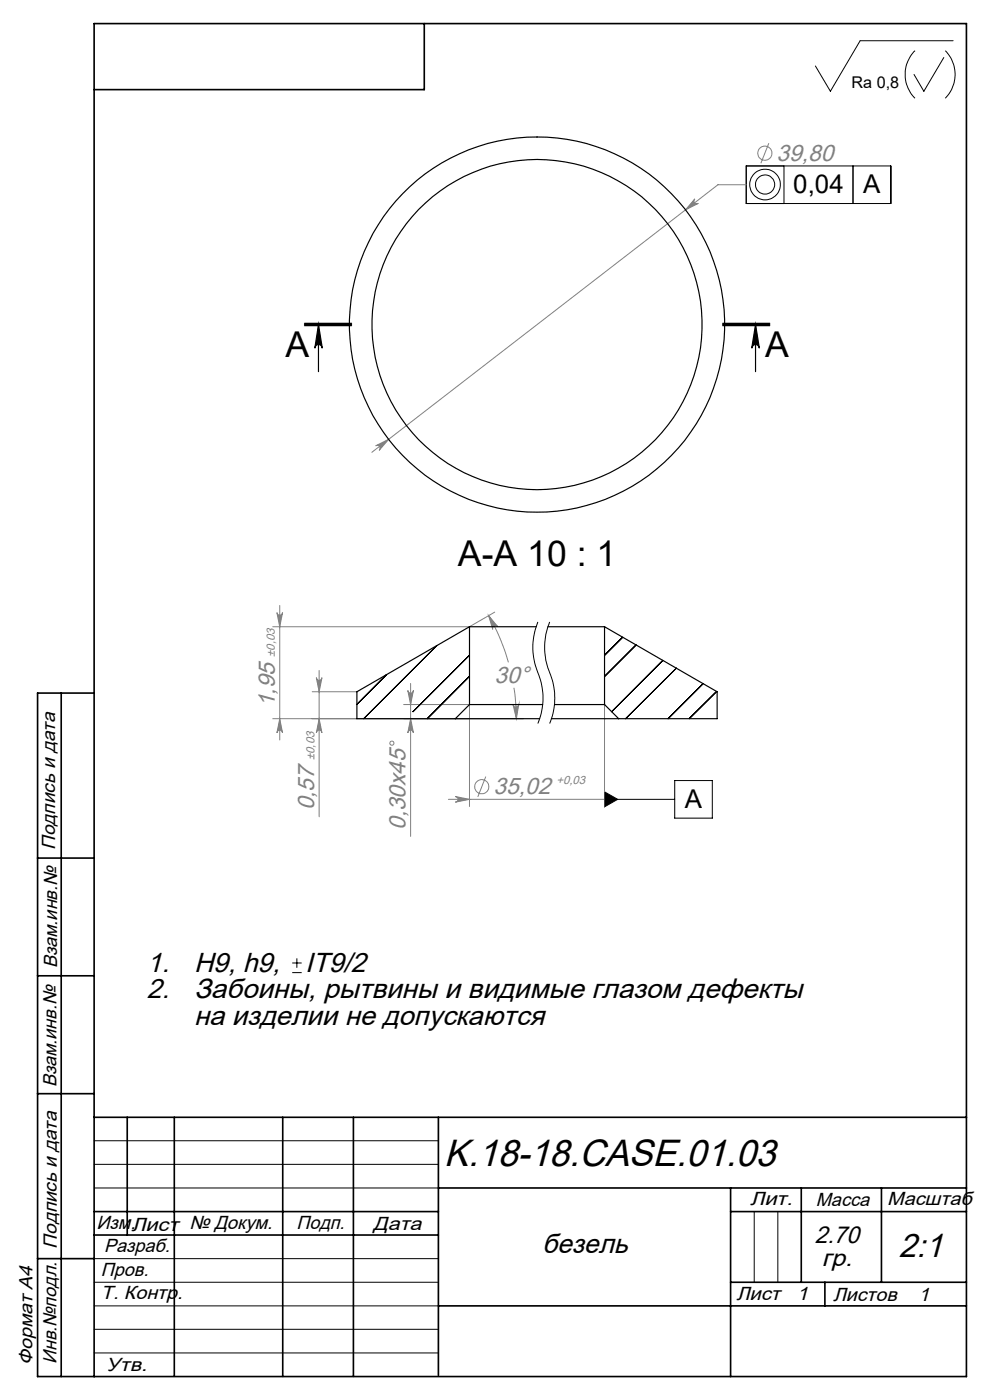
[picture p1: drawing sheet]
<svg xmlns="http://www.w3.org/2000/svg" width="210mm" height="297mm" viewBox="0 0 210 297" stroke-linecap="round" stroke-linejoin="round" font-family="sans-serif">
<g fill="none" stroke="#808080" stroke-width=".21">
<path d="M158.3 39.2h-6l-73.4 56.8M163.1 30.4l-1.7 4.2M147.4 42.2a.6 .6 0 0 0-.1 .8 .6 .6 0 0 0 .8 .1l-2.7 1.4zM79.7 94.6l2.7-1.4-2 2.3a.6 .6 0 0 0 .1-.8 .6 .6 0 0 0-.8-.1zM58.7 130a.6 .6 0 0 0 .6 .5 .6 .6 0 0 0 .6-.5l-.6 3zM59.3 128.4v28.6M103.6 130.6l2 2.4a.6 .6 0 0 0-.8-.3 .6 .6 0 0 0-.3 .8zM103.6 130.6a42.3 42.3 0 0 1 4.2 9.9M105 129.9l-5.4 3.1h-41.7M59.3 152.5l.6 3a.6 .6 0 0 0-.6-.6 .6 .6 0 0 0-.6 .6zM66.2 146.8h9.5M67.1 143.8a.6 .6 0 0 0 .6 .5 .6 .6 0 0 0 .6-.5l-.6 3z"/>
<path d="M67.7 142.2v31.1M67.7 152.5l.6 3a.6 .6 0 0 0-.6-.6 .6 .6 0 0 0-.6 .6zM85.6 149.5h14v21.6M86.5 146.5a.6 .6 0 0 0 .6 .5 .6 .6 0 0 0 .6-.5l-.6 3zM87.1 145v32.4M87.1 152.5l.6 3a.6 .6 0 0 0-.6-.6 .6 .6 0 0 0-.6 .6zM108.8 149.5a.6 .6 0 0 0 .6 .5 .6 .6 0 0 0 .6-.5l-.5 3zM109 145.9l.5 4.1v2.5M111 152.5h-53.1M128.2 149.5v21.6M95.1 169.6h33.1M96.6 169l3 .6-3 .6a.6 .6 0 0 0 .6-.6 .6 .6 0 0 0-.6-.6z"/>
<path d="M103 164.7l-1.6 4.3"/>
<circle cx="162.3" cy="32.5" r="1.51"/>
<circle cx="83.1" cy="157.7" r=".44"/>
<circle cx="102.2" cy="166.9" r="1.49"/>
</g>
<g fill="none" stroke="#000" stroke-width=".21">
<path d="M194.1 10.8a7.1 7.1 0 0 0 0 10M200.2 12.2l-4.2 7.2-2.1-3.6M200.5 10.8a7.1 7.1 0 0 1 0 10M202.2 8.6h-19.7l-6.4 10.8-3.1-5.4M158.3 35.2h30.6v8h-30.6zM166.3 35.2v8M180.9 35.2v8M114.1 131.9a14.6 14.6 0 0 0 .4 11.9 13.6 13.6 0 0 1-.4 9.7M116.6 131.9a14.6 14.6 0 0 0 .4 11.9 14.2 14.2 0 0 1-.4 9.7M128.2 168l2.8 1.6-2.8 1.6zM128.2 169.6h14.9M143.1 165.6h8v8h-8z"/>
<path d="M62 206.3h2M62 204.3h2M63 203.3v2M20 242h73M20 247h73M20 252h73M160 257v15M165 257v15M20 267h73M20 277h73M20 272h73M20 287h73"/>
<path d="M20 282h73"/>
<circle cx="162.3" cy="39.1" r="3.2"/>
<circle cx="162.3" cy="39.2" r="2.04"/>
</g>
<path d="M64.6 69.1h10zM64.6 68.8h10M64.6 68.6h10M67.6 68.9l.8 5a.79 .79 0 0 0-.8-.8 .79 .79 0 0 0-.8 .8zM67.6 68.9v9.9M153.3 68.8h10M153.3 68.6h10M153.3 69.1h10M160.3 68.9v9.9M160.3 68.9l.8 5a.81 .81 0 0 0-.8-.8 .81 .81 0 0 0-.8 .8z" fill="none" stroke="#000" stroke-width=".25"/>
<g fill="none" stroke="#000" stroke-width=".35">
<path d="M90 5v14h-70M13 147v145M20 147h-12v145h197v-287h-185v287M8 182h12M8 207h12M8 232h12M20 237h185M27 237v25M37 237v54.9M60 237v55M75 237v55M93 237v54.7"/>
<path d="M20 257h73M93 252h112M155 257h50M155 252v40M170 252v20M187 252v20M8 267h12M20 262h73M93 277h112M155 272h50M175 272v5"/>
</g>
<g fill="#000">
<path d="M128.2 168l2.8 1.6-2.8 1.6z"/>
<path d="M160.3 68.9l.8 5a.81 .81 0 0 0-.8-.8 .81 .81 0 0 0-.8 .8zM67.6 68.9l.8 5a.79 .79 0 0 0-.8-.8 .79 .79 0 0 0-.8 .8z"/>
</g>
<g fill="#808080">
<path d="M79.7 94.6a.6 .6 0 0 1 .8 .1 .6 .6 0 0 1-.1 .8l2-2.3zM147.4 42.2l-2 2.3 2.7-1.4a.6 .6 0 0 1-.8-.1 .6 .6 0 0 1 .1-.8zM108.8 149.5a.6 .6 0 0 0 .6 .5 .6 .6 0 0 0 .6-.5l-.5 3zM103.6 130.6l2 2.4a.6 .6 0 0 0-.8-.3 .6 .6 0 0 0-.3 .8zM96.6 169l3 .6-3 .6a.6 .6 0 0 0 .6-.6 .6 .6 0 0 0-.6-.6z"/>
<path d="M58.7 130a.6 .6 0 0 0 .6 .5 .6 .6 0 0 0 .6-.5l-.6 3zM59.3 152.5l.6 3a.6 .6 0 0 0-.6-.6 .6 .6 0 0 0-.6 .6zM67.1 143.8a.6 .6 0 0 0 .6 .5 .6 .6 0 0 0 .6-.5l-.6 3zM67.7 152.5l.6 3a.6 .6 0 0 0-.6-.6 .6 .6 0 0 0-.6 .6zM86.5 146.5a.6 .6 0 0 0 .6 .5 .6 .6 0 0 0 .6-.5l-.6 3zM87.1 152.5l.6 3a.6 .6 0 0 0-.6-.6 .6 .6 0 0 0-.6 .6z"/>
</g>
<g fill="none" stroke="#000" stroke-width=".25">
<path d="M99.6 133h14.1M99.6 133l-23.9 13.8v5.7h20.9M99.6 133v16.5M116.2 133h12M128.2 133v16.5M128.2 133l23.9 13.8v5.7h-20.9M96.6 152.5h17.9M99.6 149.5h15.5M99.6 149.5l-3 3M117 152.5h14.2M117.6 149.5h10.6M128.2 149.5l3 3"/>
<circle cx="113.9" cy="68.9" r="35"/>
<circle cx="113.9" cy="68.9" r="39.8"/>
</g>
<path d="M92.7 136.9l-15.5 15.6M99.6 139l-12 12M132.1 135.2l-3.9 3.8M134.9 136.8l-6.7 6.7M82 143.1l-6.3 6.3M99.6 143.5l-9 9M140.6 140.1l-10.8 10.9M143.5 141.7l-10.8 10.8M149.2 145l-7.5 7.5M152 146.7l-5.8 5.8" fill="none" stroke="#000" stroke-width=".21"/>
<text font-size="8" x="94.2" y="247.5">K.18-18.CASE.01.03</text>
<g font-size="7.6">
<text x="60.6" y="75.8">A</text>
<text x="162.3" y="75.8">A</text>
<text x="97.1" y="120.1">A-A 10 : 1</text>
</g>
<text font-size="7.1" x="190.7" y="266.6">2:1</text>
<g font-size="5.8">
<text x="31.2" y="206.2">1.</text>
<text x="41.2" y="206.2">H9, h9,</text>
<text x="64.7" y="206.2">IT9/2</text>
<text x="31.2" y="211.8">2.</text>
<text x="41.2" y="211.8">Забоины, рытвины и видимые глазом дефекты</text>
<text x="41.2" y="217.5">на изделии не допускаются</text>
<text x="115" y="265.7">безель</text>
</g>
<g font-size="5.5">
<text x="168.3" y="41">0,04</text>
<text x="183.1" y="41">А</text>
<text x="145.3" y="171.4">A</text>
</g>
<g font-size="5.1">
<text x="172.9" y="263.6">2.70</text>
<text x="174.3" y="268.6">гр.</text>
</g>
<g font-size="5" fill="#808080">
<text x="164.7" y="34.1">39,80</text>
<text x="104.9" y="144.8">30°</text>
<text x="58.3" y="150.1" transform="rotate(-90 58.3 150.1)">1,95</text>
<text x="66.6" y="171.9" transform="rotate(-90 66.6 171.9)">0,57</text>
<text x="104.7" y="168.5">35,02</text>
<text x="86" y="176.1" transform="rotate(-90 86 176.1)">0,30х45</text>
</g>
<g font-size="4">
<text x="11.7" y="180.3" transform="rotate(-90 11.7 180.3)">Подпись и дата</text>
<text x="12.1" y="205.4" transform="rotate(-90 12.1 205.4)">Взам.инв.№</text>
<text x="12" y="230.7" transform="rotate(-90 12 230.7)">Взам.инв.№</text>
<text x="159.1" y="255.6">Лит.</text>
<text x="173.1" y="255.9">Масса</text>
<text x="188.2" y="255.7">Масштаб</text>
<text x="20.5" y="260.8">Изм.Лист</text>
<text x="40.2" y="260.7">№ Докум.</text>
<text x="62.9" y="260.8">Подп.</text>
<text x="79.2" y="261">Дата</text>
<text x="12.1" y="264.9" transform="rotate(-90 12.1 264.9)">Подпись и дата</text>
<text x="22.1" y="265.6">Разраб.</text>
<text x="21.4" y="270.6">Пров.</text>
<text x="21.4" y="275.5">Т. Контр.</text>
<text x="156.2" y="275.9">Лист</text>
<text x="169.1" y="275.9">1</text>
<text x="176.7" y="276.1">Листов</text>
<text x="194.8" y="276.1">1</text>
<text x="6.9" y="289.6" transform="rotate(-90 6.9 289.6)">Формат А4</text>
<text x="12" y="289.4" transform="rotate(-90 12 289.4)">Инв.№подл.</text>
<text x="22.5" y="290.8">Утв.</text>
</g>
<text font-size="3.4" x="180.6" y="18.6">Ra 0,8</text>
<g font-size="2.5" fill="#808080">
<text x="58.3" y="139.4" transform="rotate(-90 58.3 139.4)">±0,03</text>
<text x="66.7" y="161.2" transform="rotate(-90 66.7 161.2)">±0,03</text>
<text x="118.1" y="166.3">+0,03</text>
</g>
</svg>
